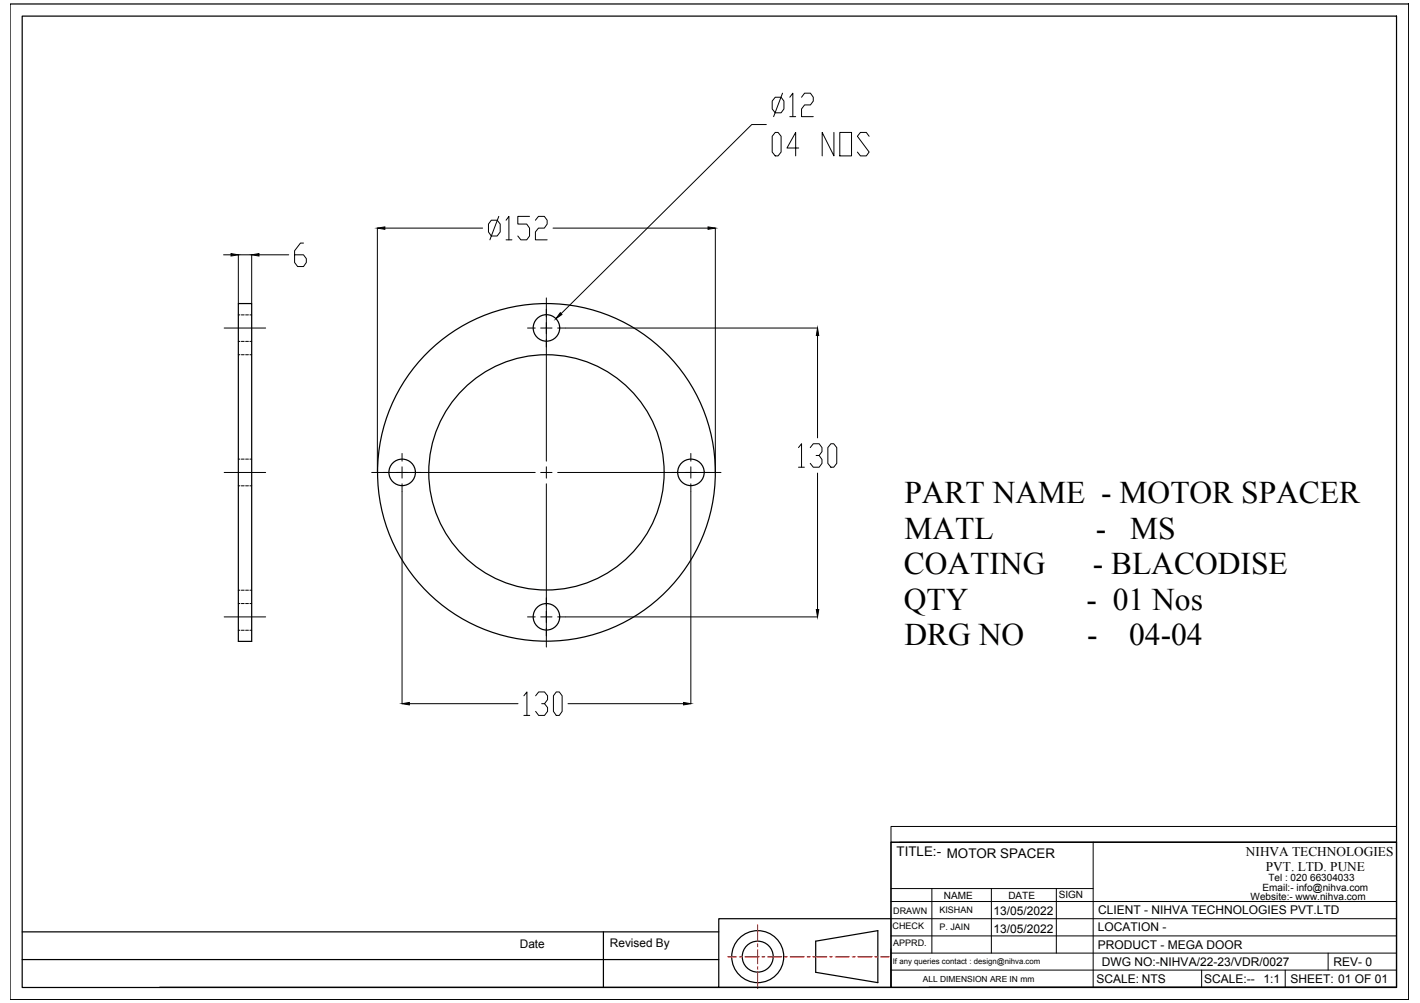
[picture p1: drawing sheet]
<svg xmlns="http://www.w3.org/2000/svg" width="297mm" height="210mm" viewBox="0 0 297 210" stroke-linecap="round" stroke-linejoin="round" font-family="sans-serif">
<!-- layer: 0 -->
<g fill="none" stroke="#000" stroke-width=".25">
<path d="M2.1 .8h292.6v208.4h-292.6zM4.6 3.4h287.5v203.3h-287.5zM49.9 63.5h2.7v70.7h-2.7zM186.4 176.3h105.7v30.3h-105.7zM4.6 195h145.8M126.2 195v11.7M170.6 197l13-2.2v10.8l-13-2.1zM186.4 192.3h-36v14.3h-117M4.6 200.8h145.8M150.4 206.6h36M194.3 206.6h97.8"/>
<circle cx="114.3" cy="68.6" r="2.77"/>
<circle cx="84.1" cy="98.9" r="2.77"/>
<circle cx="114.3" cy="98.9" r="35.3"/>
<circle cx="114.3" cy="98.9" r="24.6"/>
<circle cx="144.5" cy="98.9" r="2.77"/>
<circle cx="114.3" cy="129.1" r="2.77"/>
<circle cx="158.5" cy="200.2" r="5.4"/>
<circle cx="158.5" cy="200.2" r="3.2"/>
</g>
<g fill="none" stroke="#000" stroke-width=".21">
<path d="M163.7 19.5l-1.9 4.9M160.3 26.1h-3l-39.9 39.5M162.2 20.3h1.2l.6 .9v1.6l-.6 .8h-1.2l-.7-.8v-1.6zM162.2 27.7h.6l.6 .8v3.3l-.6 .8h-.6l-.7-.8v-3.3zM165.2 20.3l.6-.8v4.9M165.2 24.4h1.2M167.1 31h-2.5l1.8-3.3v4.9M167.7 20.3l.6-.8h1.2l.6 .8v.9l-.6 .8h-1.2l-.6 .8v1.6h2.4M174.4 27.7v4.9l-2.4-4.9v4.9M175.7 27.7h2.4v4.9h-2.4zM181.8 28.5l-.6-.8h-1.2l-.6 .8 2.4 3.3-.6 .8h-1.2l-.6-.8M46.8 53.3h1.5"/>
<path d="M54.2 53.3h6.2M63.5 50.9h-.6l-1.3 1.6v2.4l.7 .9h1.2l.6-.9v-.8l-.6-.8h-1.9M78.9 47.7v51.1M80.5 47.7h20.5M102.8 46.1h1.2l.6 .8v1.6l-.6 .9h-1.2l-.6-.9v-1.6zM104.3 45.3l-1.8 4.9M105.9 46.1l.6-.8v4.9M105.9 50.2h1.2M110.8 45.3h-2.5v1.6h1.9l.6 .8v1.7l-.6 .8h-1.2l-.7-.8M112 46.1l.6-.8h1.3l.6 .8v.8l-.6 .8h-1.3l-.6 .8v1.7h2.5M115.7 47.7h32.4M149.6 47.7v51.1"/>
<path d="M46.9 68.7h8.7M49.9 74.2h.3M49.9 71.4h.3M49.9 65.9h.3M49.9 63.5v-10.2h2.7v10.2M50.5 74.2h.6M50.5 71.4h.6M50.5 65.9h.6M51.4 74.2h.6M51.4 71.4h.6M51.4 65.9h.6M52.3 74.2h.3"/>
<path d="M52.3 71.4h.3M52.3 65.9h.3M110.3 68.7h1.7M114.3 67.5v1.2h-1.2M114.3 62.3v34.2M115.5 68.7h-1.2v1.1M116.7 68.7h54.3M171 70.2v21.4M46.9 98.9h8.7M49.9 96.1h.3M50.5 96.1h.6M51.4 96.1h.6"/>
<path d="M52.3 96.1h.3M77.8 98.9h34.2M84.1 97.7v1.2h-1.2M84.1 94.9v1.6M85.3 98.9h-1.2v1.2M114.3 97.7v1.2h-1.2M115.5 98.9h-1.2v1.2M116.7 98.9h34.1M144.5 97.7v1.2h-1.2M144.5 94.9v1.6M145.7 98.9h-1.2v1.2M167 93.7l.7-.8v4.9"/>
<path d="M167 97.8h1.3M169.5 93.7l.6-.8h1.3l.5 .8v.8l-.5 .8h-.7M171 99v28.6M171.4 95.3l.5 .9v.8l-.5 .8h-1.3l-.6-.8M173.8 92.9h.6l.6 .8v3.3l-.6 .8h-.6l-.6-.8v-3.3zM49.9 101.7h.3M50.5 101.7h.6M51.4 101.7h.6M52.3 101.7h.3M84.1 101.2v46.1M114.3 101.2v34.2M144.5 101.2v46.1"/>
<path d="M46.9 129.1h8.7M49.9 123.5h.3M49.9 131.9h.3M49.9 126.3h.3M50.5 123.5h.6M50.5 131.9h.6M50.5 126.3h.6M51.4 123.5h.6M51.4 131.9h.6M51.4 126.3h.6M52.3 123.5h.3M52.3 131.9h.3"/>
<path d="M52.3 126.3h.3M110.3 129.1h1.7M114.3 127.9v1.2h-1.2M115.5 129.1h-1.2v1.2M116.7 129.1h54.3M85.6 147.3h22.8M109.6 145.6l.6-.8v4.9M109.6 149.7h1.2M112 145.6l.7-.8h1.2l.6 .8v.8l-.6 .9h-.6M113.9 147.3l.6 .8v.8l-.6 .8h-1.2l-.7-.8M116.4 144.8h.6l.6 .8v3.3l-.6 .8h-.6l-.6-.8v-3.3zM118.8 147.3h24.2"/>
<path d="M186.4 173h105.7v3.3h-105.7zM186.4 176.3v30.3M188.2 176.3h103.9M228.7 176.3v30.3M186.4 199.5h105.7M186.4 195.9h105.7M186.4 192.3h105.7M186.4 188.7h105.7M186.4 186h42.3M194.9 186v13.5M207.4 186v13.5M221 186v13.5"/>
<path d="M277.8 199.5v3.5M186.4 203h105.7M251.4 203v3.6M268.8 203v3.6"/>
</g>
<path d="M48.3 53.1l1.6 .2-1.6 .3zM52.6 53.3l1.6-.2v.5zM78.9 47.7l1.6-.2v.5zM148.1 47.5l1.5 .2-1.5 .3zM117.2 65.4l.3 .4-1.2 .9zM171 68.7l.3 1.5h-.5zM170.8 127.6h.5l-.3 1.5zM84.1 147.3l1.5-.3v.5zM143 147l1.5 .3-1.5 .2z" fill="#000" stroke="#000" stroke-width=".21"/>
<g fill="none" stroke="#f00" stroke-width=".25">
<path d="M158.5 193.6v3.4M158.5 197.6v.5M158.5 198.7v3M152.3 200.2h1.8M154.7 200.2h.6M155.9 200.2h2.9M158.5 202.3v.5M158.5 203.4v3.5M159.4 200.2h.6M160.6 200.2h2.9M164.1 200.2h.6M165.3 200.2h3"/>
<path d="M168.9 200.2h.5M170 200.2h3M173.6 200.2h.5M174.7 200.2h3M178.3 200.2h.6M179.5 200.2h2.9M183 200.2h.6M184.2 200.2h1.8"/>
</g>
<g font-size="6.6">
<text x="189.2" y="105.4">PART NAME - MOTOR SPACER</text>
<text x="189.2" y="112.8">MATL</text>
<text x="229.3" y="112.8">-</text>
<text x="236.4" y="112.8">MS</text>
<text x="189" y="120.2">COATING</text>
<text x="228.6" y="120.2">- BLACODISE</text>
<text x="189" y="127.7">QTY</text>
<text x="227.3" y="127.7">- 01 Nos</text>
<text x="189.2" y="135.1">DRG NO</text>
<text x="227.4" y="135.1">-</text>
<text x="236.2" y="135.1">04-04</text>
</g>
<g font-size="2.8">
<text x="187.6" y="179.2">TITLE:- MOTOR SPACER</text>
<text x="260.6" y="179.1">NIHVA TECHNOLOGIES</text>
<text x="264.8" y="182.3">PVT. LTD. PUNE</text>
</g>
<g font-size="2.5">
<text x="207.8" y="191.6">13/05/2022</text>
<text x="229.7" y="191.3">CLIENT - NIHVA TECHNOLOGIES PVT.LTD</text>
<text x="207.8" y="195.2">13/05/2022</text>
<text x="229.6" y="194.9">LOCATION -</text>
<text x="108.7" y="198.5">Date</text>
<text x="127.6" y="198.2">Revised By</text>
<text x="229.6" y="198.5">PRODUCT - MEGA DOOR</text>
<text x="230.5" y="202.1">DWG NO:-NIHVA/22-23/VDR/0027</text>
<text x="279" y="202.1">REV- 0</text>
<text x="229.3" y="205.7">SCALE: NTS</text>
<text x="251.9" y="205.7">SCALE:--</text>
<text x="264.3" y="205.7">1:1</text>
<text x="269.9" y="205.7">SHEET: 01 OF 01</text>
</g>
<g font-size="2.1">
<text x="265.3" y="184.4">Tel : 020 66304033</text>
<text x="197.4" y="188.1">NAME</text>
<text x="210.9" y="188.2">DATE</text>
<text x="221.5" y="188">SIGN</text>
<text x="261.6" y="188.4">Website:- www.nihva.com</text>
<text x="264.1" y="186.5">Email:- info@nihva.com</text>
</g>
<g font-size="1.9">
<text x="186.8" y="191.2">DRAWN</text>
<text x="196.5" y="191.1">KISHAN</text>
<text x="186.7" y="194.4">CHECK</text>
<text x="186.8" y="198">APPRD.</text>
<text x="196.5" y="194.7">P. JAIN</text>
</g>
<text font-size="1.8" x="193" y="205.4">ALL DIMENSION ARE IN mm</text>
<text font-size="1.6" x="186.8" y="201.7">If any queries contact : design@nihva.com</text>
</svg>
